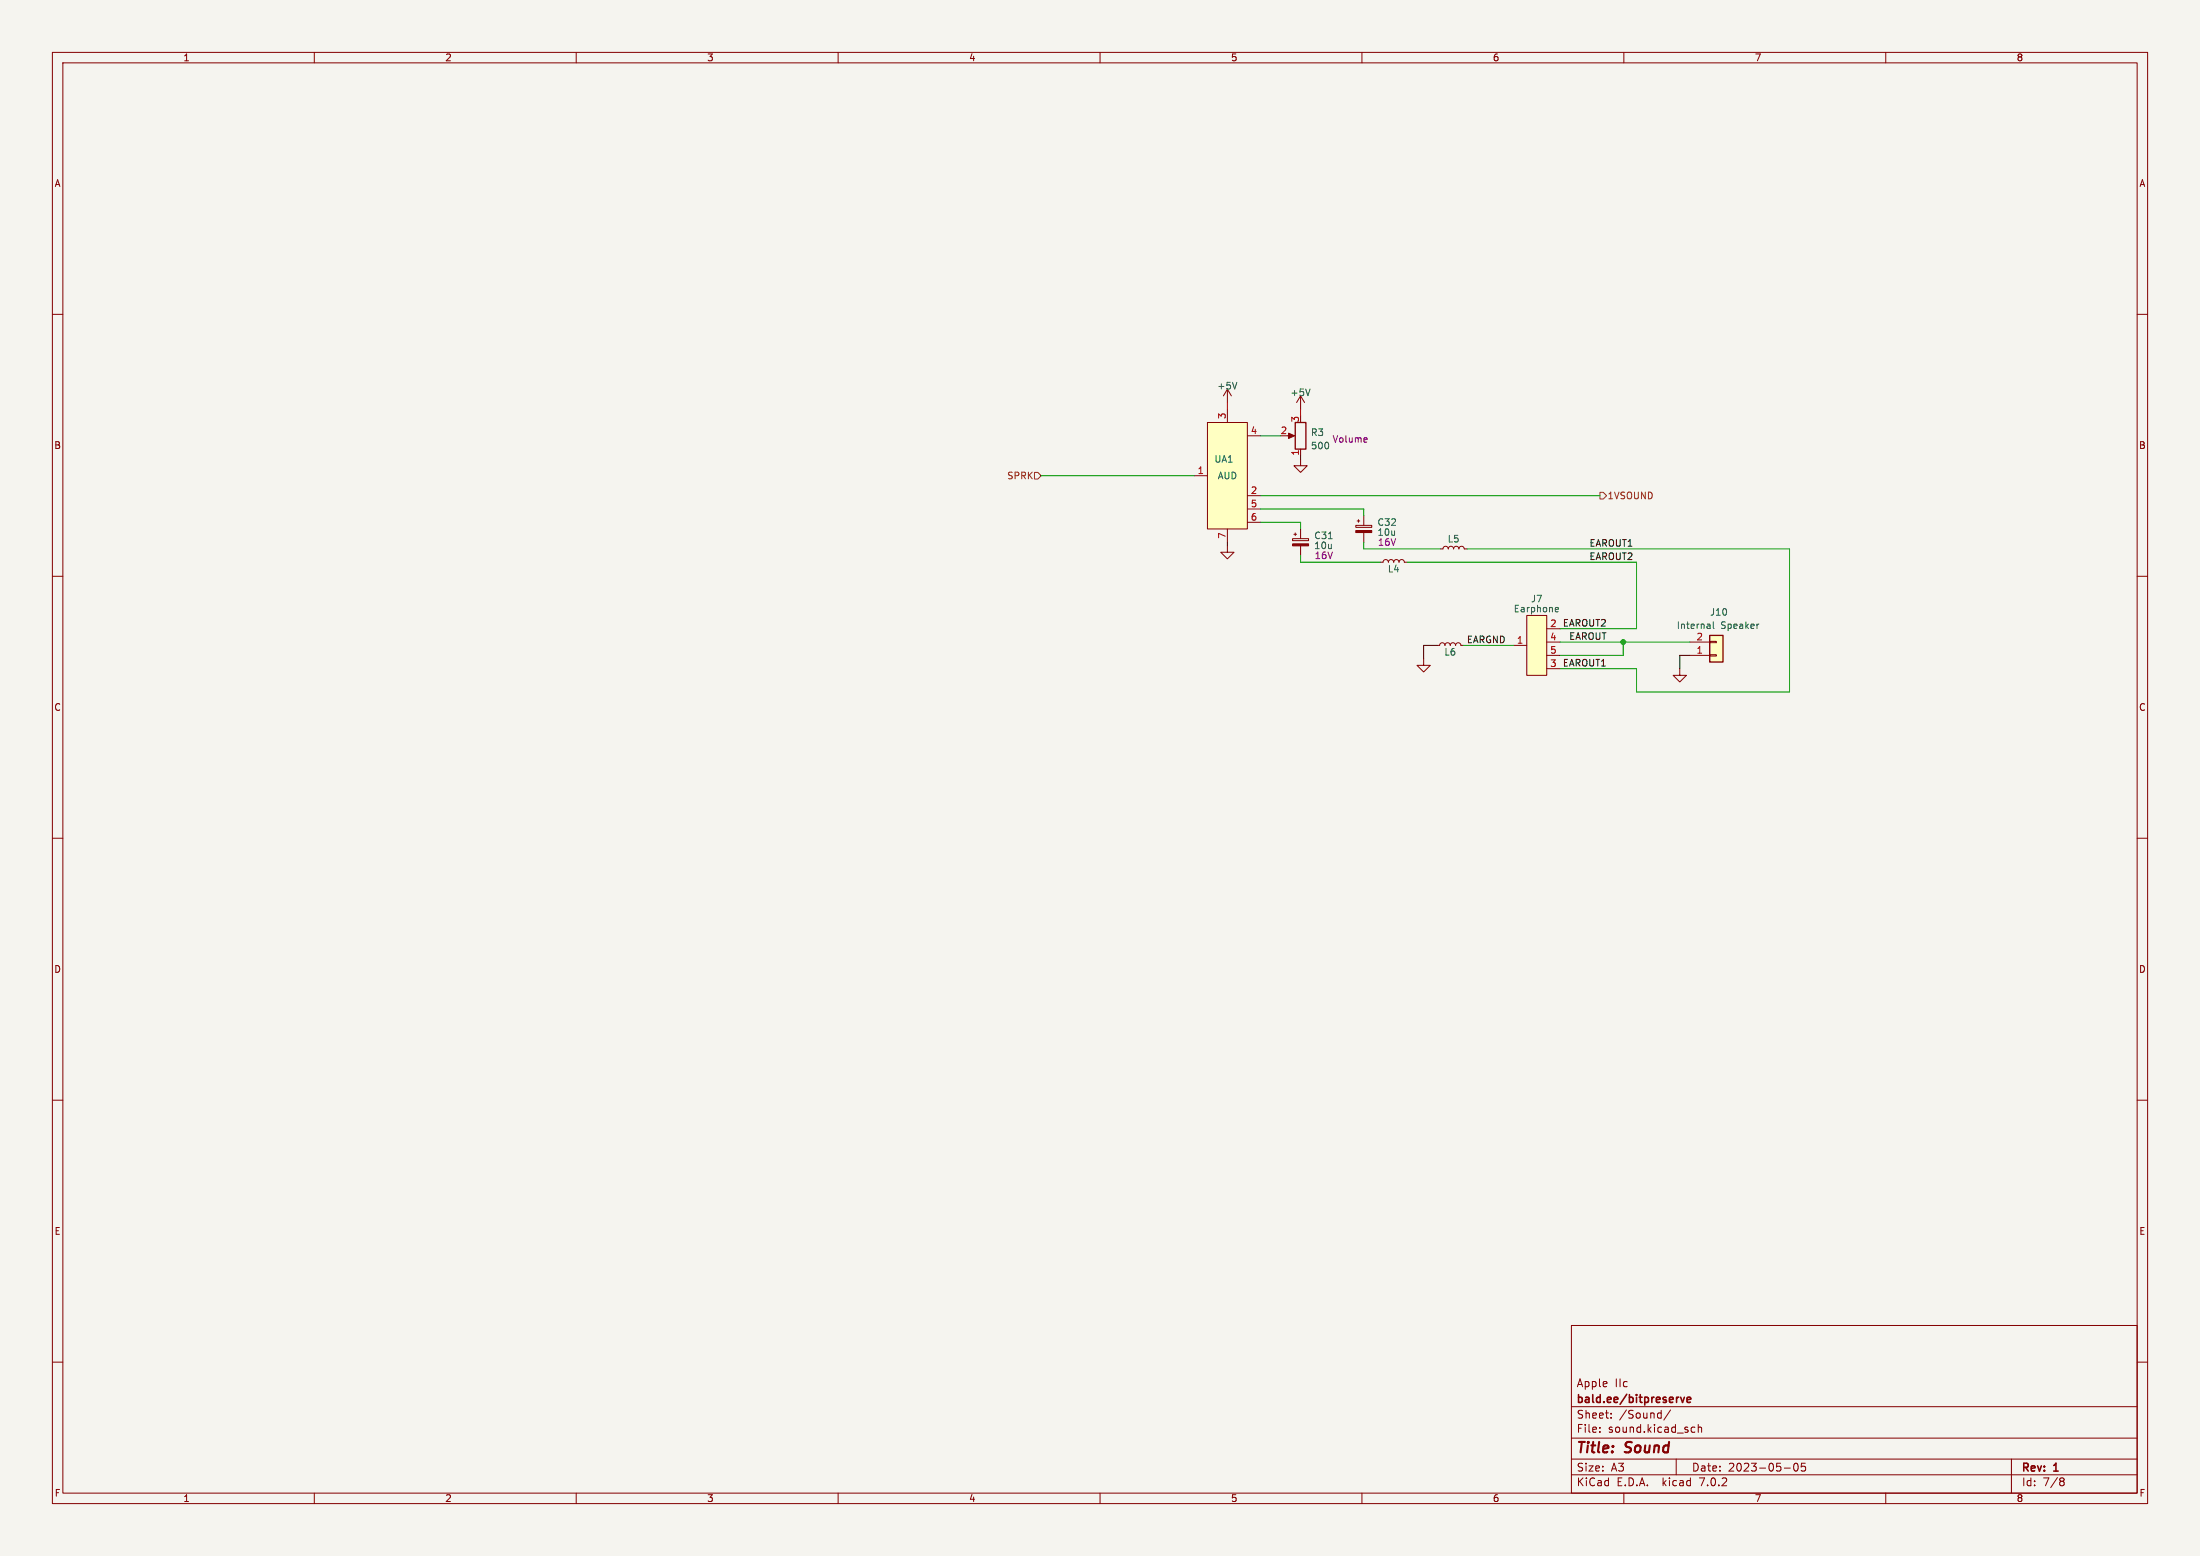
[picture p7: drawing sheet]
<svg xmlns="http://www.w3.org/2000/svg" width="420mm" height="297mm" viewBox="0 0 420 297" stroke-linecap="round" stroke-linejoin="round" font-family="sans-serif">
<path d="M0 0h420v297h-420z" fill="#f5f4ef" stroke="#f5f4ef" stroke-width=".19"/>
<g fill="none" stroke="#840000" stroke-width=".19">
<path d="M10 10h400v277h-400zM12 12h396v273h-396zM60 10v2M110 10v2M160 10v2M210 10v2M260 10v2M310 10v2M360 10v2M10 60h2M408 60h2M234.3 74.3v2.5"/>
<path d="M234.3 78.1v2.5M234.3 74.3l-.7 1.3M234.3 74.3l.8 1.3M248.3 75.6v2.5M248.3 75.6l-.8 1.2M248.3 75.6l.7 1.2M228 90.8h2.5M230.5 80.6h7.6v20.4h-7.6zM238.1 94.6h2.6M238.1 83.2h2.6M238.1 97.2h2.6M238.1 99.7h2.6"/>
<path d="M245.7 83.2h1.1M248.3 87.6v1.3h1.3l-1.3 1.3-1.3-1.3h1.3M248.3 85.7v1.3M259.1 99.4h.5M259.3 99.2v.5M260.3 98.4v1.9M10 110h2M234.3 104.1v1.3h1.3l-1.3 1.3-1.3-1.3h1.3M234.3 101v2.5M246.8 102.8h3v.4h-3zM247 102h.5M247.3 101.7v.5"/>
<path d="M248.3 101v1.8M248.3 104.2v1.8M258.8 100.3h3.1v.4h-3.1zM260.3 101.7v1.8M263.5 107.3h.5l.2-.3 .4-.2 .3 .2 .1 .3 .2-.3 .4-.2 .3 .2 .2 .3 .1-.3 .4-.2 .3 .2 .2 .3 .1-.3 .4-.2 .4 .2 .1 .3h.5M275 104.8h.5l.1-.4 .4-.1 .3 .1 .2 .4 .1-.4 .4-.1 .4 .1 .1 .4 .1-.4 .4-.1 .4 .1 .1 .4 .2-.4 .3-.1 .4 .1 .1 .4h.5M291.5 117.5h3.8v11.4h-3.8zM408 110h2M271.8 125.7v1.3h1.2l-1.2 1.3-1.3-1.3h1.3M274.3 123.2h.5l.2-.4 .3-.1 .4 .1 .1 .4 .2-.4 .4-.1 .3 .1 .2 .4 .1-.4 .4-.1 .3 .1 .2 .4 .1-.4 .4-.1 .4 .1 .1 .4h.5M288.9 123.2h2.6M295.3 120h2.5"/>
<path d="M295.3 127.6h2.5M295.3 122.6h2.5M295.3 125.1h2.5M320.7 127.6v1.3h1.2l-1.2 1.3-1.3-1.3h1.3M322.6 122.6h3.8M322.6 125.1h3.8M326.4 122.4h1.3v.3h-1.3zM326.4 125h1.3v.2h-1.3zM10 160h2M408 160h2M10 210h2M408 210h2"/>
<path d="M10 260h2M300 253h108v32h-108zM408 260h2M300 278.5h108M300 274.5h108M300 268.5h108M305.4 273.3v.1M305.4 272.5v.1M307.6 270.6v.1M307.6 269.8v.1M317 269.7l.1 .1M317.1 269.2v1.5"/>
<path d="M317.1 270.6l-.1 .1M318.9 269.1l-1.3 2M320 278.5v3M323.1 272.4l.5 .1M323.6 273.3l-.5 .1M324.2 272.5l.2-.1 .4 .1v.9M324.2 271.9v1.5M342.6 279.4l.2-.1a.8 .8 0 0 1 .5 .7 .8 .8 0 0 1-.5 .8 1 1 0 0 1-.2-1.4zM344.6 279.3h-.7l-.1 .7 .3-.1h.5l.1 .3-.1 .5-.2 .1-.6-.1M384 278.5v6.5M60 285v2M110 285v2"/>
<path d="M160 285v2M210 285v2M260 285v2M300 281.5h108M310 285v2M340.6 280.2h1.2M360 285v2M393.5 282.1l.4 .1 .2 .2-.3 .3M393.5 282.7h.3M393.8 282.7l.2 .2 .1 .4-.2 .2-.4 .1"/>
</g>
<path d="M320.8 266.7l.4 1 .4-1M322.1 267.2l.7-.1-.1-.3-.4-.1-.2 .2v.7h.6" fill="none" stroke="#840000" stroke-width=".3"/>
<g fill="#ffffc2" stroke="#ffffc2" stroke-width=".19">
<path d="M291.5 117.5h3.8v11.4h-3.8z"/>
<path d="M230.5 80.6h7.6v20.4h-7.6z"/>
<path d="M326.4 121.3h2.5v5.1h-2.5z"/>
</g>
<path d="M236.1 73l-.4 1.2M250.1 74.2l-.4 1.3M297.1 115.9l.4 .1v.2l-.6 .2M297.5 116.7l-.4 .1M326.4 119.2l.1 .8M326.5 119.9l-.2 .1M326.5 119.4l-.2 .1M327.1 118.7v1.1l.1 .2M335.7 119.1h.1" fill="none" stroke="#006464" stroke-width=".19"/>
<path d="M247.3 80.6h2v5.1h-2zM326.4 121.3h2.5v5.1h-2.5z" fill="none" stroke="#840000" stroke-width=".25"/>
<g fill="#840000" stroke="#840000" stroke-width=".19">
<path d="M258.8 101.3h3.1v.4h-3.1z"/>
<path d="M246.8 103.8h3v.4h-3z"/>
<path d="M246 82.7l1.1 .5-1.1 .5z"/>
</g>
<path d="M260.8 83.6l.2 .3-.6 .1M260.9 84.3l-.1 .1" fill="none" stroke="#840084" stroke-width=".19"/>
<path d="M197.5 90.2h.6l.7 .6-.7 .6h-.6zM305.4 94h.7l.6 .6-.6 .7h-.7z" fill="none" stroke="#725600" stroke-width=".19"/>
<path d="M198.8 90.8h29.2M240.7 94.6h64.7M240.7 99.7h7.6v1.3M240.7 97.2h19.6v1.2M240.7 83.2h3.8M248.3 106v1.3h15.2M260.3 103.5v1.3h14.7M268.6 107.3h43.8v12.7h-14.6M280 104.8h61.6v27.3h-29.2v-4.5h-14.6M279.4 123.2h9.5M297.8 122.6h24.8M309.9 122.6v2.5h-12.1" fill="none" stroke="#009600" stroke-width=".19"/>
<path d="M248.3 87v.6M234.3 103.5v.6M274.3 123.2h-2.5v2.5M322.6 125.1h-1.9v2.5" fill="none" stroke="#000" stroke-width=".19"/>
<path d="M234.3 76.8v1.3M248.3 78.1v1.3" fill="none" stroke="#c20000" stroke-width=".19"/>
<circle cx="309.9" cy="122.6" r=".46" fill="#009600" stroke="#009600" stroke-width=".19"/>
<g font-size="2.8" fill="#840000">
<text x="301" y="277.8">Title:</text>
<text x="310.4" y="277.8">Sound</text>
</g>
<g font-size="2.1" fill="#840000">
<text x="301" y="268.1">bald.ee/bitpreserve</text>
<text x="301" y="264.9">Apple</text>
<text x="308.3" y="264.9">IIc</text>
<text x="301" y="273.6">File:</text>
<text x="301" y="270.9">Sheet:</text>
<text x="307" y="273.6">sound.kicad_sch</text>
<text x="309.1" y="270.9">/Sound/</text>
<text x="301" y="281">Size:</text>
<text x="307.6" y="281">A3</text>
<text x="323" y="281">Date:</text>
<text x="329.9" y="281">2023-05-05</text>
<text x="386" y="281.2">Rev:</text>
<text x="392.2" y="281.2">1</text>
<text x="301" y="283.8">KiCad</text>
<text x="308.6" y="283.8">E.D.A.</text>
<text x="317.4" y="283.8">kicad</text>
<text x="324.5" y="283.8">7.0.2</text>
<text x="386" y="283.8">Id:</text>
<text x="390" y="283.8">7/8</text>
</g>
<g font-size="1.8" fill="#840000">
<text x="35" y="11.8">1</text>
<text x="85" y="11.8">2</text>
<text x="135" y="11.8">3</text>
<text x="185" y="11.8">4</text>
<text x="235" y="11.8">5</text>
<text x="285" y="11.8">6</text>
<text x="335" y="11.8">7</text>
<text x="385" y="11.8">8</text>
<text x="10.4" y="35.8">A</text>
<text x="408.4" y="35.8">A</text>
<text x="10.3" y="85.8">B</text>
<text x="408.3" y="85.8">B</text>
<text x="10.3" y="135.8">C</text>
<text x="408.3" y="135.8">C</text>
<text x="10.3" y="185.8">D</text>
<text x="408.3" y="185.8">D</text>
<text x="10.4" y="235.8">E</text>
<text x="408.3" y="235.8">E</text>
<text x="10.4" y="285.8">F</text>
<text x="35" y="286.8">1</text>
<text x="85" y="286.8">2</text>
<text x="135" y="286.8">3</text>
<text x="185" y="286.8">4</text>
<text x="235" y="286.8">5</text>
<text x="285" y="286.8">6</text>
<text x="335" y="286.8">7</text>
<text x="385" y="286.8">8</text>
<text x="408.4" y="285.8">F</text>
</g>
<g font-size="1.8" fill="#006464">
<text x="232.3" y="74.5">+5V</text>
<text x="246.3" y="75.8">+5V</text>
<text x="250.2" y="83.4">R3</text>
<text x="231.8" y="88.5">UA1</text>
<text x="250.2" y="85.9">500</text>
<text x="232.4" y="91.6">AUD</text>
<text x="262.9" y="100.5">C32</text>
<text x="250.8" y="103.1">C31</text>
<text x="276.3" y="103.7">L5</text>
<text x="264.9" y="109.4">L4</text>
<text x="288.9" y="117">Earphone</text>
<text x="292.2" y="115.1">J7</text>
<text x="326.4" y="117.7">J10</text>
<text x="275.7" y="125.3">L6</text>
<text x="320" y="120.2">Internal</text>
<text x="328.5" y="120.2">Speaker</text>
</g>
<g font-size="1.8" fill="#a90000">
<text x="234.1" y="80" transform="rotate(-90 234.1 80)">3</text>
<text x="238.7" y="82.9">4</text>
<text x="244.4" y="82.9">2</text>
<text x="248" y="80.7" transform="rotate(-90 248 80.7)">3</text>
<text x="248" y="87" transform="rotate(-90 248 87)">1</text>
<text x="228.6" y="90.6">1</text>
<text x="238.7" y="94.4">2</text>
<text x="238.7" y="96.9">5</text>
<text x="238.7" y="99.4">6</text>
<text x="234.1" y="102.9" transform="rotate(-90 234.1 102.9)">7</text>
<text x="295.9" y="119.8">2</text>
<text x="289.5" y="122.9">1</text>
<text x="295.9" y="122.3">4</text>
<text x="295.9" y="124.8">5</text>
<text x="323.8" y="124.8">1</text>
<text x="323.8" y="122.3">2</text>
<text x="295.9" y="127.4">3</text>
</g>
<g font-size="1.8" fill="#840084">
<text x="254.3" y="84.6">Volume</text>
<text x="250.8" y="105">10u</text>
<text x="250.9" y="106.9">16V</text>
<text x="262.9" y="102.4">10u</text>
<text x="263" y="104.3">16V</text>
</g>
<g font-size="1.8" fill="#725600">
<text x="192.1" y="91.6">SPRK</text>
<text x="306.9" y="95.4">1VSOUND</text>
</g>
<g font-size="1.8" fill="#0f0f0f">
<text x="303.3" y="104.4">EAROUT1</text>
<text x="303.3" y="107">EAROUT2</text>
<text x="298.2" y="119.7">EAROUT2</text>
<text x="280" y="122.8">EARGND</text>
<text x="299.4" y="122.2">EAROUT</text>
<text x="298.2" y="127.3">EAROUT1</text>
</g>
</svg>
